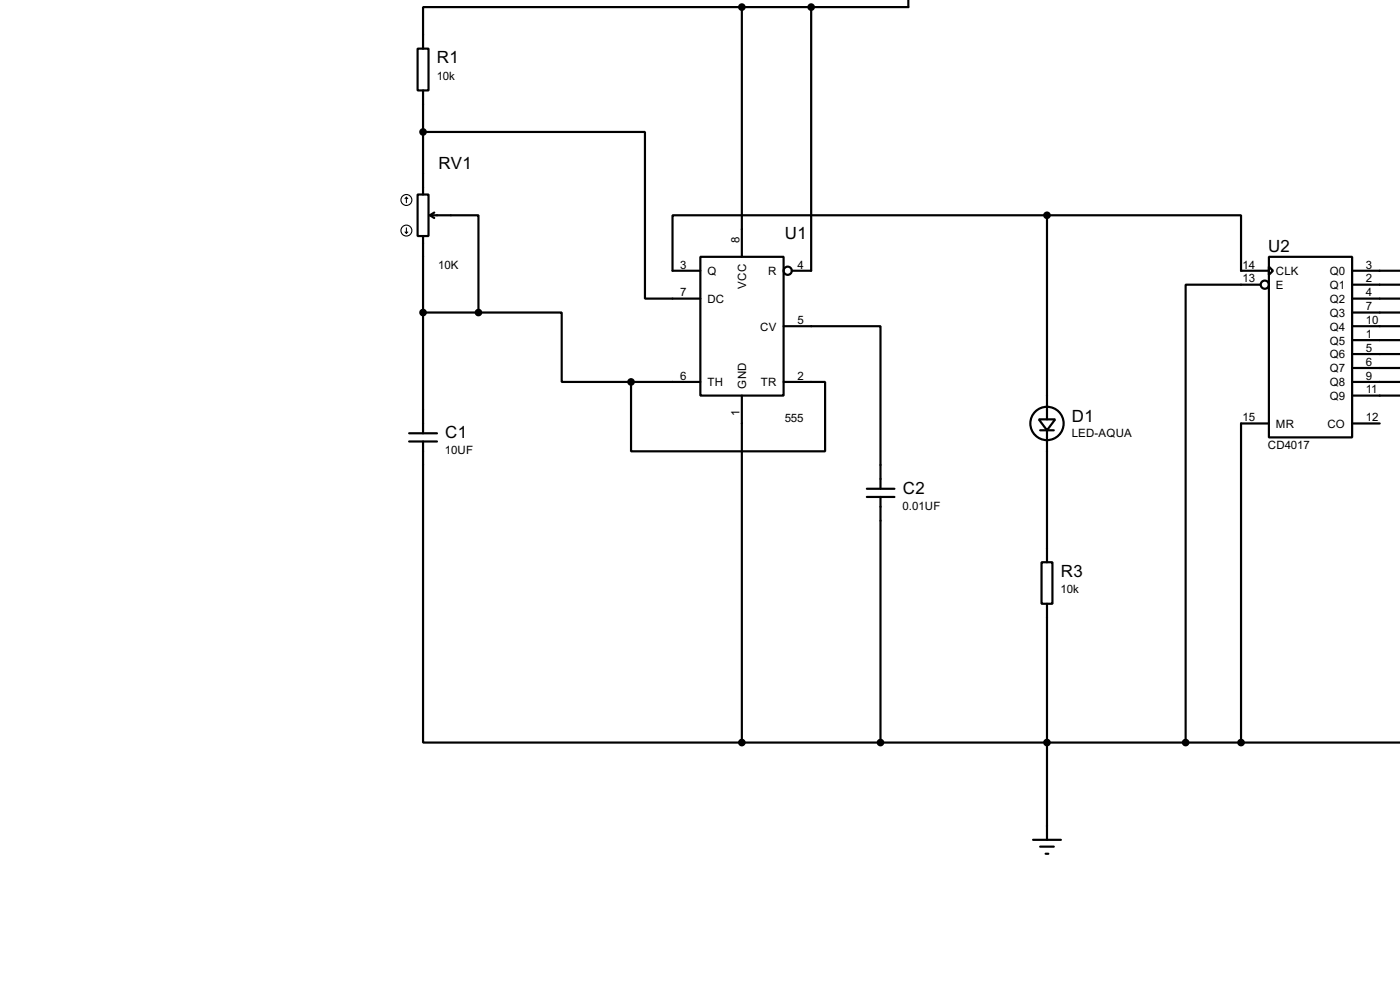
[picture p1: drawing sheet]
<svg xmlns="http://www.w3.org/2000/svg" width="256mm" height="180mm" viewBox="0 0 256 180" stroke-linecap="round" stroke-linejoin="round" font-family="sans-serif">
<g fill="none" stroke="#000" stroke-width=".4">
<path d="M166.4 -.1v1.4h-30.5M76.5 8.9h2v7.7h-2zM77.5 16.6v19M135.9 1.3h-58.4v7.6M135.9 1.3v45.7M148.6 1.3v48.3h-3.5M76.5 35.6h2v7.6h-2zM77.5 24.2h40.7v30.5h10.1M78.8 39.4h8.9v17.8M78.8 39.4l.8 .5M79.6 38.9l-.8 .5M191.8 39.4h-68.6v10.2h5.1"/>
<path d="M191.8 39.4h35.6v10.2h5.1M191.8 39.4v37.4M77.5 57.2h10.2M77.5 43.2v36.1M87.7 57.2h15.2v12.7h12.7M128.3 47h15.3v25.4h-15.3zM143.6 59.7h17.7v29.8M230.9 52.1h-13.7v83.8M232.5 47h15.2v33.1h-15.2zM232.5 48.8l.7 .8-.7 .7zM247.7 49.6h8.8M247.7 52.1h8.8"/>
<path d="M247.7 57.2h8.8M247.7 54.7h8.8M247.7 59.7h8.8M75 79.3h5.1M115.6 69.9v12.7h35.6v-12.7h-7.6M115.6 69.9h12.7M135.9 72.4v63.5M190.3 76.8h3l-1.5 2zM190.6 78.8h2.5M191.8 78.8v24.1M232.5 77.5h-5.1v58.4M247.7 62.3h8.8"/>
<path d="M247.7 64.8h8.8M247.7 67.4h8.8M247.7 69.9h8.8M247.7 72.4h8.8M247.7 77.5h5.1M75 80.8h5.1M77.5 80.8v55.1h58.4M158.8 89.5h5.1M158.8 91h5.1M161.3 91v44.9M190.8 102.9h2v7.6h-2zM191.8 110.5v43.2"/>
<path d="M135.9 135.9h120.6M189.3 153.7h5.1M190.6 155h2.5M191.6 156.3h.5"/>
<circle cx="144.3" cy="49.6" r=".75"/>
<circle cx="231.7" cy="52.1" r=".75"/>
<circle cx="191.8" cy="77.5" r="3.1"/>
</g>
<g fill="#000" stroke="#000" stroke-width=".4">
<circle cx="135.9" cy="1.3" r=".5"/>
<circle cx="148.6" cy="1.3" r=".5"/>
<circle cx="77.5" cy="24.2" r=".5"/>
<circle cx="191.8" cy="39.4" r=".5"/>
<circle cx="77.5" cy="57.2" r=".5"/>
<circle cx="87.6" cy="57.2" r=".5"/>
<circle cx="115.6" cy="69.9" r=".5"/>
<circle cx="135.9" cy="135.9" r=".5"/>
<circle cx="161.3" cy="135.9" r=".5"/>
<circle cx="191.8" cy="135.9" r=".5"/>
<circle cx="217.2" cy="135.9" r=".5"/>
<circle cx="227.3" cy="135.9" r=".5"/>
</g>
<g fill="none" stroke="#000" stroke-width=".2">
<path d="M74.5 36.1l-.3 .3M74.5 36.1l.2 .3M74.5 36.1v1M74.2 42.5l.3 .2M74.5 41.7v1M74.7 42.5l-.2 .2"/>
<circle cx="74.4" cy="36.6" r="1"/>
<circle cx="74.4" cy="42.2" r="1"/>
</g>
<g font-size="3.5">
<text x="80.1" y="11.6">R1</text>
<text x="80.3" y="31">RV1</text>
<text x="143.8" y="43.7">U1</text>
<text x="232.3" y="46.2">U2</text>
<text x="196.4" y="77.2">D1</text>
<text x="81.6" y="80.2">C1</text>
<text x="165.4" y="90.4">C2</text>
<text x="194.4" y="105.6">R3</text>
</g>
<g font-size="2.4">
<text x="80" y="14.5">10k</text>
<text x="135.5" y="44.5" transform="rotate(-90 135.5 44.5)">8</text>
<text x="80.3" y="49.2">10K</text>
<text x="124.6" y="49.2">3</text>
<text x="129.6" y="50.4">Q</text>
<text x="136.7" y="52.8" transform="rotate(-90 136.7 52.8)">VCC</text>
<text x="140.7" y="50.4">R</text>
<text x="146.1" y="49.2">4</text>
<text x="227.6" y="49.2">14</text>
<text x="227.6" y="51.7">13</text>
<text x="233.7" y="50.4">CLK</text>
<text x="233.7" y="52.9">E</text>
<text x="243.6" y="50.4">Q0</text>
<text x="243.6" y="52.9">Q1</text>
<text x="250.2" y="49.2">3</text>
<text x="250.2" y="51.7">2</text>
<text x="124.6" y="54.3">7</text>
<text x="129.6" y="55.4">DC</text>
<text x="146.1" y="59.3">5</text>
<text x="243.6" y="55.4">Q2</text>
<text x="243.6" y="58">Q3</text>
<text x="250.2" y="54.3">4</text>
<text x="250.2" y="56.8">7</text>
<text x="250.2" y="59.3">10</text>
<text x="139.3" y="60.5">CV</text>
<text x="243.6" y="60.5">Q4</text>
<text x="243.6" y="63.1">Q5</text>
<text x="243.6" y="65.6">Q6</text>
<text x="250.2" y="61.9">1</text>
<text x="250.2" y="64.4">5</text>
<text x="124.6" y="69.5">6</text>
<text x="129.6" y="70.7">TH</text>
<text x="136.7" y="71.1" transform="rotate(-90 136.7 71.1)">GND</text>
<text x="139.4" y="70.7">TR</text>
<text x="146.1" y="69.5">2</text>
<text x="243.6" y="68.1">Q7</text>
<text x="243.6" y="70.7">Q8</text>
<text x="250.2" y="67">6</text>
<text x="250.2" y="69.5">9</text>
<text x="250.2" y="72">11</text>
<text x="135.5" y="76.1" transform="rotate(-90 135.5 76.1)">1</text>
<text x="143.8" y="77.2">555</text>
<text x="227.6" y="77.1">15</text>
<text x="243.6" y="73.2">Q9</text>
<text x="250.2" y="77.1">12</text>
<text x="81.5" y="83.1">10UF</text>
<text x="196.3" y="80.1">LED-AQUA</text>
<text x="232.3" y="82.2">CD4017</text>
<text x="233.7" y="78.3">MR</text>
<text x="243.2" y="78.3">CO</text>
<text x="165.4" y="93.3">0.01UF</text>
<text x="194.3" y="108.5">10k</text>
</g>
</svg>
